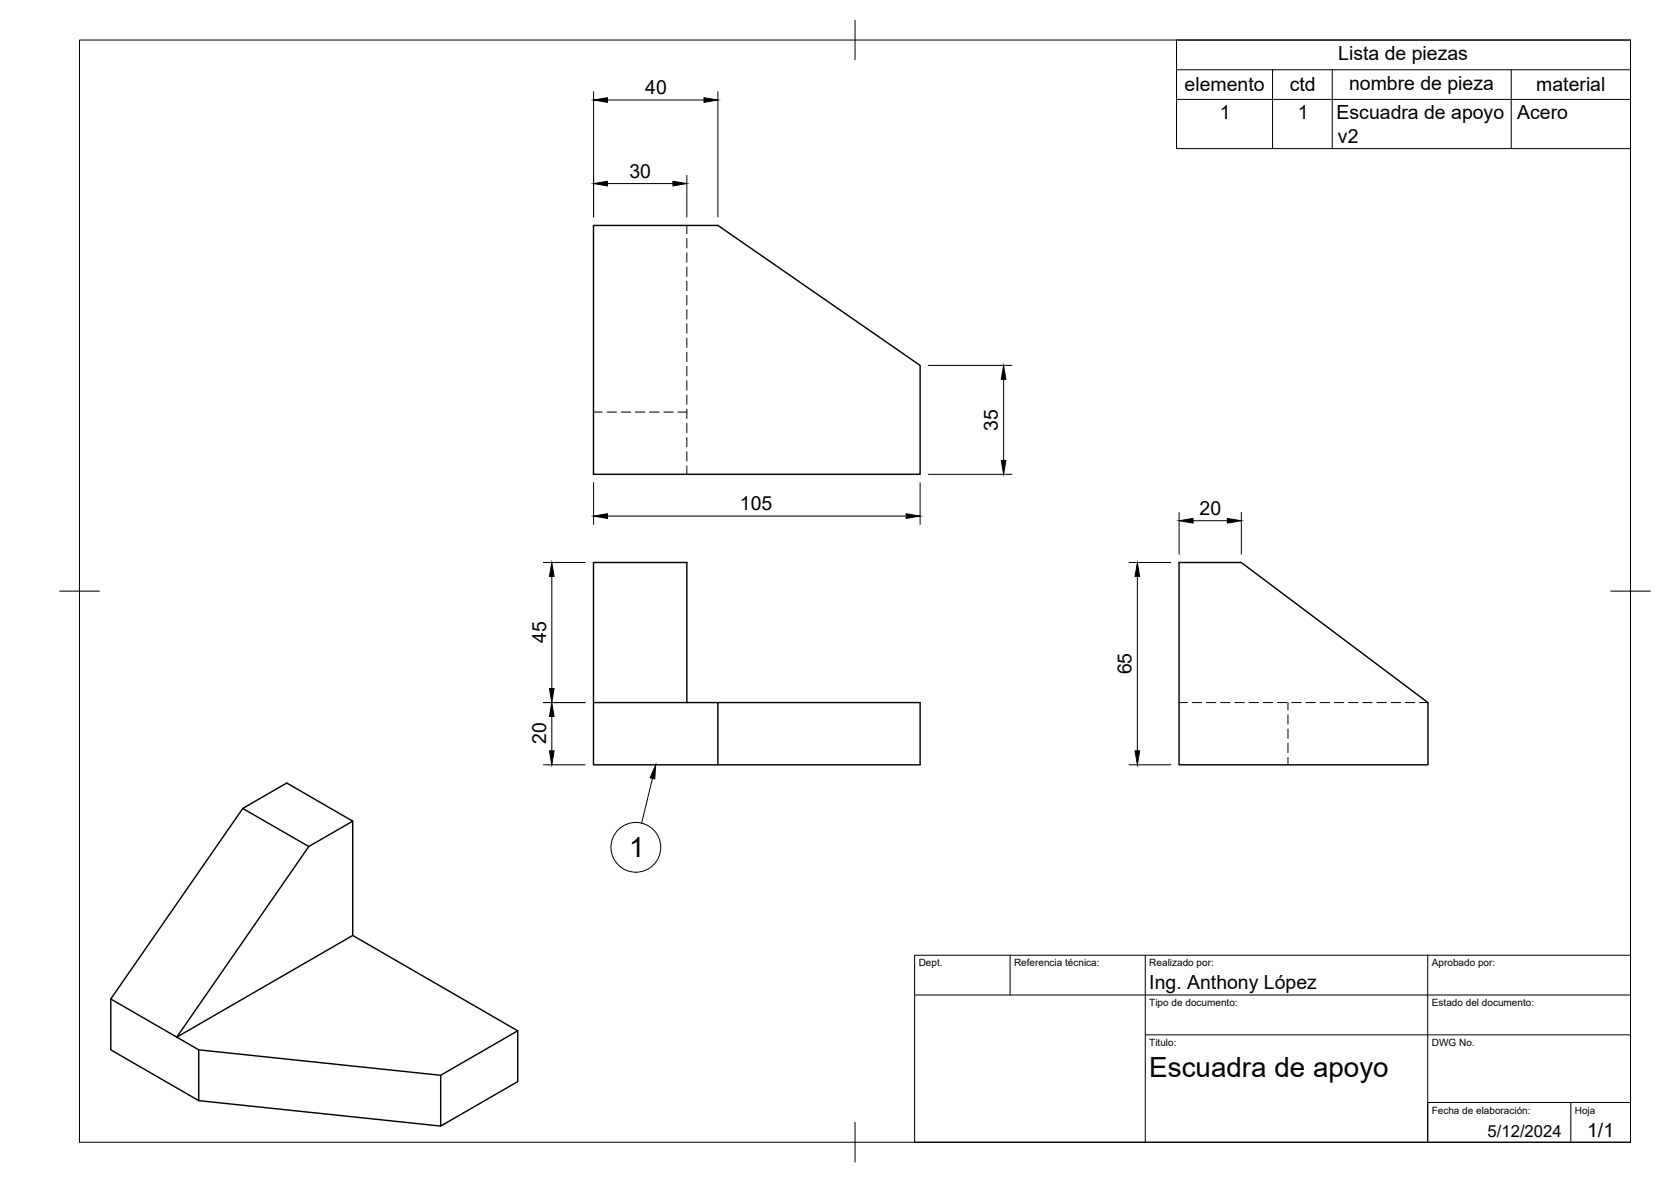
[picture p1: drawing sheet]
<svg xmlns="http://www.w3.org/2000/svg" width="420mm" height="297mm" viewBox="0 0 420 297" stroke-linecap="round" stroke-linejoin="round" font-family="sans-serif">
<!-- layer: Visible -->
<path d="M149.2 56.6h31.3l50.9 35.2v27.4h-82.2zM149.2 141.4h23.5v35.2h-23.5zM296.5 141.4h15.6l47 35.2v15.6h-62.6zM149.2 176.6v15.6h31.3v-15.6h-7.8M180.5 176.6h50.9v15.6h-50.9M61 203.2l16.6 9.5-33.2 47.9-16.5-9.6zM61 203.2l11.1-6.4 16.6 9.6-11.1 6.3M88.7 206.4v28.7l-44.3 25.5 5.6 3.2v12.8l-22.1-12.8v-12.8M88.7 235.1l41.5 23.9M50 263.8l60.8 6.4M50 276.6l60.8 6.4M110.8 270.2l19.4-11.2v12.8l-19.4 11.2z" fill="none" stroke="#000" stroke-width=".36"/>
<!-- layer: Hidden -->
<g fill="none" stroke="#000" stroke-width=".25">
<path d="M172.7 56.6v2.2M172.7 60v2.3M172.7 63.5v2.4M172.7 67.1v2.4M172.7 70.7v2.4M172.7 74.2v2.4M172.7 77.8v2.4M172.7 81.4v2.4M172.7 84.9v2.4M172.7 88.5v2.4M172.7 92.1v2.4M172.7 95.7v2.4"/>
<path d="M172.7 99.2v2.4M149.2 103.6h2.2M152.6 103.6h2.4M156.2 103.6h2.4M159.8 103.6h2.4M163.3 103.6h2.4M166.9 103.6h2.4M170.5 103.6h2.2M172.7 102.8v2.4M172.7 106.4v2.4M172.7 109.9v2.4M172.7 113.5v2.4"/>
<path d="M172.7 117.1v2.1M296.5 176.6h2.1M299.8 176.6h2.4M303.3 176.6h2.4M306.9 176.6h2.4M310.5 176.6h2.4M314 176.6h2.4M317.6 176.6h2.4M321.2 176.6h2.4M323.8 176.6v1.8M323.8 179.6v2.4M324.8 176.6h2.4"/>
<path d="M328.4 176.6h2.3M331.9 176.6h2.4M335.5 176.6h2.4M339.1 176.6h2.4M342.6 176.6h2.4M346.2 176.6h2.4M349.8 176.6h2.4M353.4 176.6h2.3M356.9 176.6h2.2M323.8 183.2v2.4M323.8 186.8v2.3M323.8 190.3v1.9"/>
</g>
<!-- layer: BORDER -->
<path d="M20 10.1h390v276.9h-390zM215 5.1v10M15 148.6h10M405 148.6h10M215 282.1v9.9" fill="none" stroke="#000" stroke-width=".25"/>
<!-- layer: TITLEBLOCK -->
<path d="M230 240.1h180v46.9h-180zM230 250h180M254 240.1v9.9M288 240.1v46.9M359 240v47M288 260.1h122M359 277.1h51M395 277.1v9.9" fill="none" stroke="#000" stroke-width=".25"/>
<!-- layer: FD_Dimensions -->
<g fill="none" stroke="#000" stroke-width=".25">
<path d="M149.2 23v31.5M152.7 25.1h24.3M180.5 23v31.5M152.7 46.1h16.5M172.7 44v10.5M233.4 91.8h21M252.3 95.3v20.4M233.4 119.2h21M149.2 121.3v10.5M152.7 129.7h75.1M231.4 121.3v10.5M296.5 128.8v10.5"/>
<path d="M300 130.9h8.6M312.1 128.8v10.5M136.6 141.4h10.5M138.7 144.9v28.1M283.9 141.4h10.5M286 144.9v43.8M136.6 176.6h10.5M136.6 192.2h10.5M138.7 180.1v8.6M283.9 192.2h10.5"/>
</g>
<g fill="#000" stroke="#000" stroke-width=".25">
<path d="M149.2 25.1l3.5-.5v1.1zM177 24.6l3.5 .5-3.5 .6zM149.2 46.1l3.5-.5v1.1zM169.2 45.6l3.5 .5-3.5 .6zM252.3 91.8l.6 3.5h-1.1zM251.8 115.7h1.1l-.6 3.5zM149.2 129.7l3.5-.6v1.2zM227.8 129.1l3.6 .6-3.6 .6zM296.5 130.9l3.5-.6v1.2zM308.6 130.3l3.5 .6-3.5 .6zM138.7 141.4l.6 3.5h-1.1zM286 141.4l.6 3.5h-1.2z"/>
<path d="M138.2 173h1.1l-.6 3.6zM138.7 176.6l.6 3.5h-1.1zM138.2 188.7h1.1l-.6 3.5zM285.4 188.7h1.2l-.6 3.5z"/>
</g>
<!-- layer: Parts Lists -->
<path d="M295.8 10.1h114.2v27.2h-114.2zM295.8 17.5h114.2M320 17.5v19.8M335 17.5v19.8M380 17.5v19.8M295.8 25h114.2" fill="none" stroke="#000" stroke-width=".25"/>
<!-- layer: Balloons -->
<circle cx="159.9" cy="212.9" r="6.3" fill="none" stroke="#000" stroke-width=".25"/>
<!-- layer: 0 -->
<path d="M164.9 192.2l-.3 3.5-1.1-.2z" fill="#000" stroke="#000" stroke-width=".25"/>
<path d="M164.1 195.6l-2.8 11.3" fill="none" stroke="#000" stroke-width=".25"/>
<g font-size="7">
<text x="158.2" y="215.4">1</text>
<text x="289" y="270.6">Escuadra de apoyo</text>
</g>
<g font-size="4.9">
<text x="336.5" y="15.1">Lista de piezas</text>
<text x="162.2" y="23.7">40</text>
<text x="297.9" y="23">elemento</text>
<text x="324.3" y="23">ctd</text>
<text x="339.2" y="22.5">nombre de pieza</text>
<text x="386.3" y="23">material</text>
<text x="306.7" y="29.9">1</text>
<text x="326.3" y="29.9">1</text>
<text x="336.1" y="30">Escuadra de apoyo</text>
<text x="336.4" y="35.8">v2</text>
<text x="381.5" y="30">Acero</text>
<text x="158.3" y="44.7">30</text>
<text x="250.9" y="108.2" transform="rotate(-90 250.9 108.2)">35</text>
<text x="186" y="128.2">105</text>
<text x="301.6" y="129.4">20</text>
<text x="137.3" y="161.6" transform="rotate(-90 137.3 161.6)">45</text>
<text x="284.5" y="169.5" transform="rotate(-90 284.5 169.5)">65</text>
<text x="137.3" y="187" transform="rotate(-90 137.3 187)">20</text>
<text x="289" y="248.5">Ing. Anthony López</text>
<text x="399.1" y="285.7">1/1</text>
</g>
<text font-size="4.2" x="374" y="285.7">5/12/2024</text>
<g font-size="2.5">
<text x="231" y="242.9">Dept.</text>
<text x="255" y="242.9">Referencia técnica:</text>
<text x="289" y="242.9">Realizado por:</text>
<text x="360" y="242.9">Aprobado por:</text>
<text x="289" y="252.8">Tipo de documento:</text>
<text x="360" y="252.9">Estado del documento:</text>
<text x="289" y="262.9">Titulo:</text>
<text x="360" y="262.9">DWG No.</text>
<text x="360" y="279.9">Fecha de elaboración:</text>
<text x="396" y="279.9">Hoja</text>
</g>
</svg>
